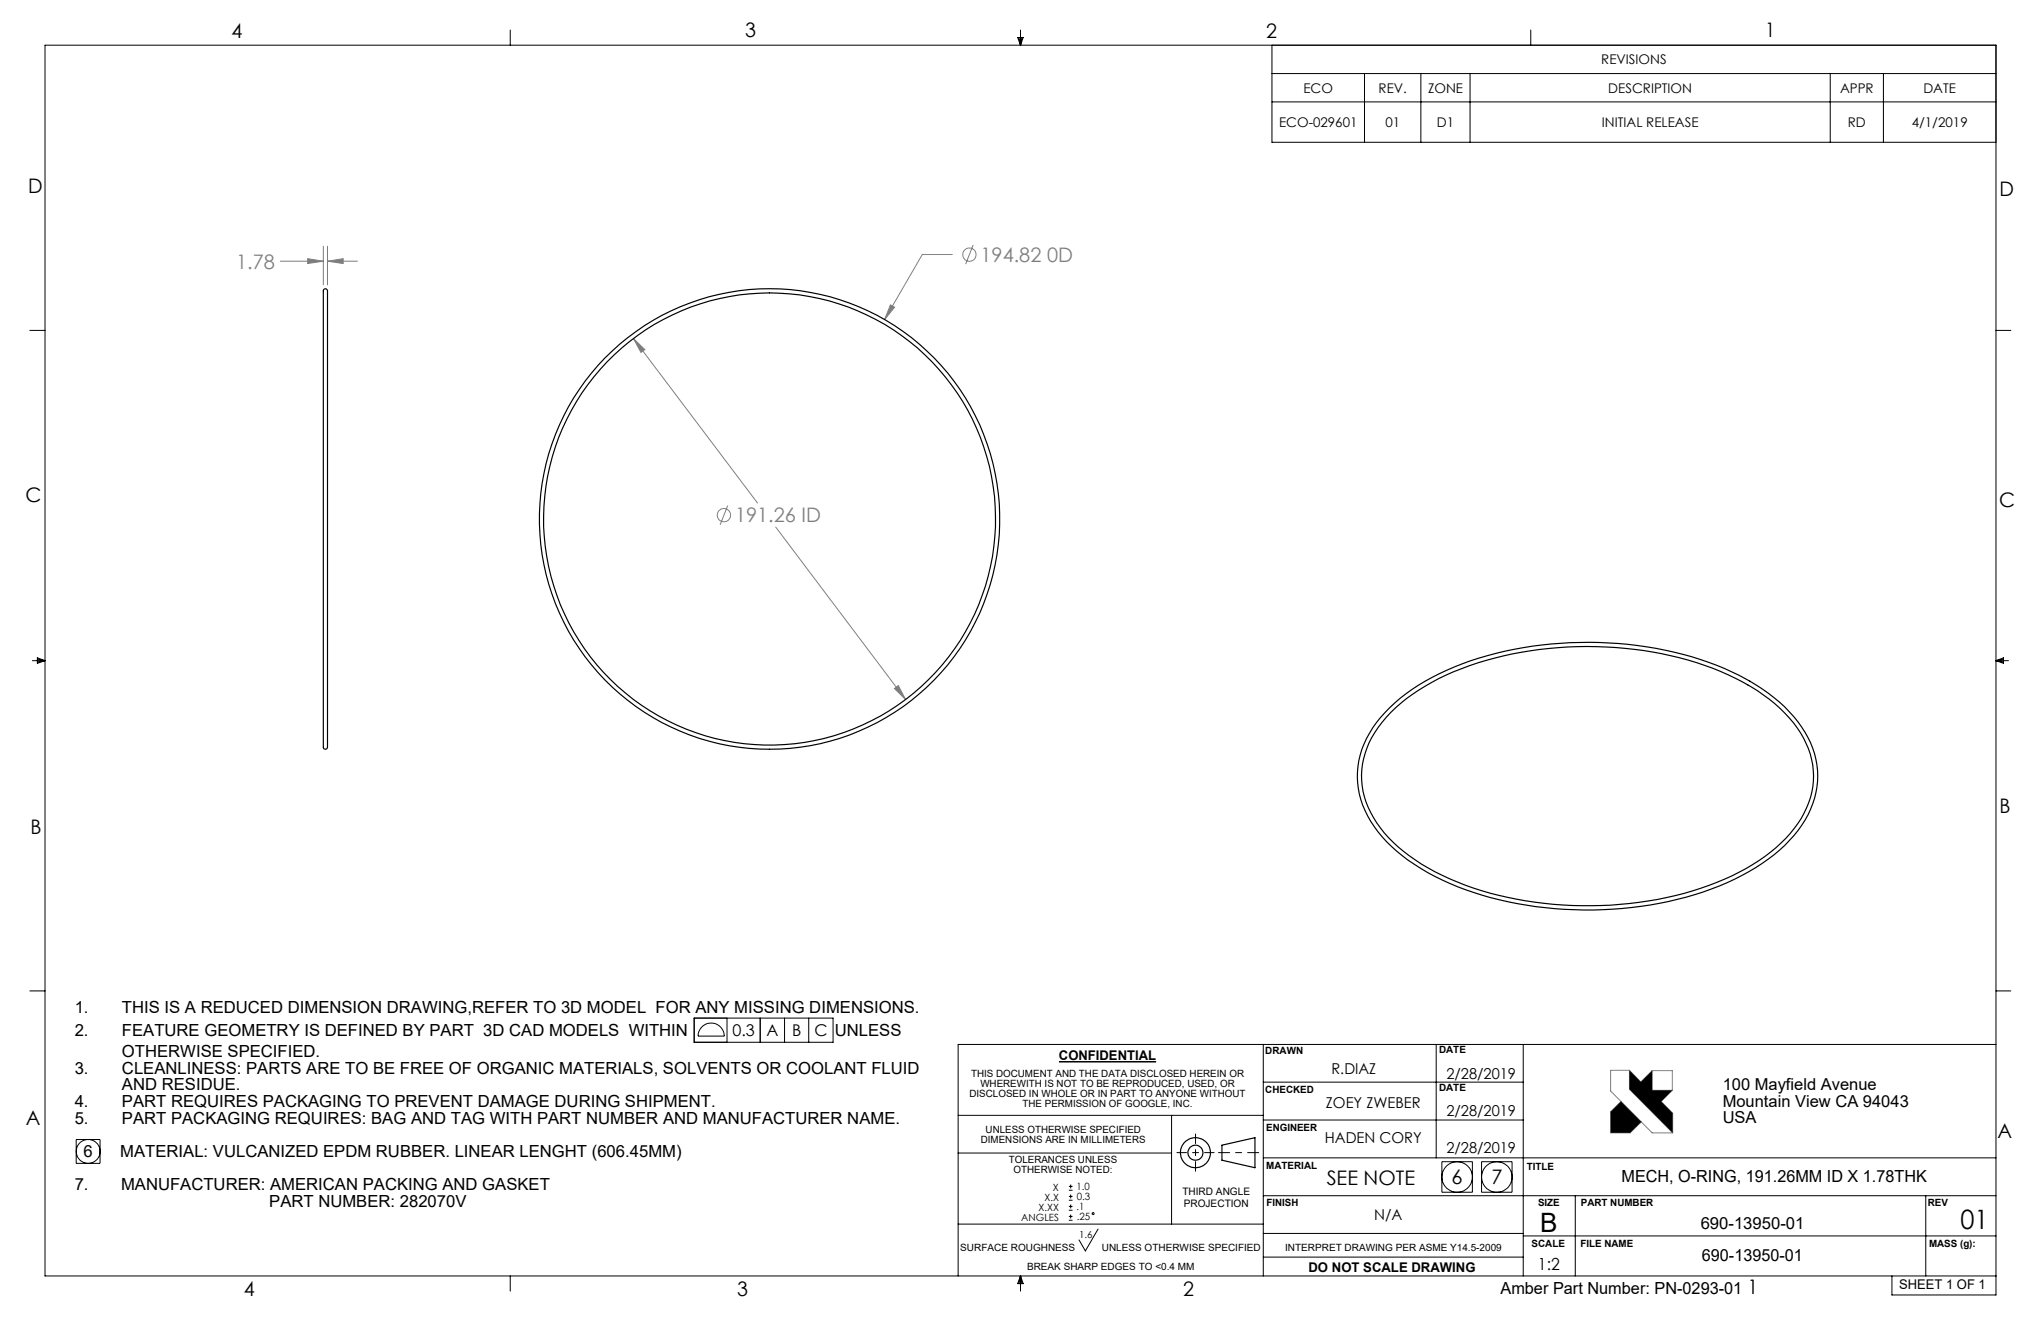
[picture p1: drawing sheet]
<svg xmlns="http://www.w3.org/2000/svg" width="432mm" height="279mm" viewBox="0 0 432 279" stroke-linecap="round" stroke-linejoin="round" font-family="sans-serif">
<g fill="none" stroke="#000" stroke-width=".25">
<path d="M258.5 242.2l7-1.6v6.4l-7-1.6z"/>
<circle cx="252.9" cy="243.8" r="1.59"/>
<circle cx="252.9" cy="243.8" r="3.2"/>
</g>
<path d="M257.8 243.8h8.5" fill="none" stroke="#000" stroke-width=".21" stroke-dasharray="15.2 1.3 1.3 1.3" stroke-dashoffset="12.9"/>
<path d="M252.9 239.9v7.8M249 243.8h7.9" fill="none" stroke="#000" stroke-width=".21" stroke-dasharray="15.2 1.3 1.3 1.3" stroke-dashoffset="13.2"/>
<g fill="none" stroke="#000" stroke-width=".21">
<path d="M107.9 6.3v3.3M215.3 7.9h1.2l-.6 1.7zM215.6 7.9l.3 1.7M215.9 6.3v3.3M216.2 7.9l-.3 1.7M269.1 9.6v20.5h153.2M269.1 15.6h153.2M288.7 15.6v14.5M300.6 15.6v14.5M311 15.6v14.5M323.9 6.3v3.3M387.2 15.6v14.5"/>
<path d="M398.5 15.6v14.5M269.1 21.6h153.2M6.3 69.9h3.2M422.3 69.9h3.1M6.8 139.7h2.7M7.9 139.1l1.6 .6-1.6 .6zM7.9 139.4l1.6 .3M9.5 139.7l-1.6 .3M422.3 139.7h2.6M422.3 139.7l1.6 .3M422.3 139.7l1.6-.6v1.2zM423.9 139.4l-1.6 .3"/>
<path d="M6.3 209.6h3.2M146.9 215.3h29.3v5.2h-29.3zM148.7 217a2.8 2.8 0 0 1 2.9-.4 2.8 2.8 0 0 1 1.6 2.5h-5.5a3 3 0 0 1 1-2.1zM153.8 215.3v5.2M160.8 215.3v5.2M166 215.3v5.2M171.1 215.3v5.2M422.3 209.6h3.1M202.7 235.9h64.6M247.9 235.9v23M267.3 236.9h55M267.3 228.9h55"/>
<path d="M267.3 220.9v49M303.8 220.9v24M322.3 220.9v49M422.3 220.9h-219.6v49M16.1 241h5.1v5.1h-5.1zM202.7 243.9h45.2M202.7 258.9h64.6M226.1 251.7h.8M226.1 250.9h.8M226.1 253.9h.8M226.1 253h.8M226.1 256h.8"/>
<path d="M226.1 255.2h.8M226.1 258.1h.8M226.1 257.3h.8M226.5 250.5v.9M226.5 252.7v.8M226.5 254.8v.8M226.5 256.9v.8M232.3 260l-2.7 4.6-1.3-2.3M267.3 252.9h155M267.3 244.9h155M305 245.7h6.5v6.5h-6.5zM313.4 245.7h6.5v6.5h-6.5z"/>
<path d="M333.3 252.9v17M407.4 252.9v17M107.9 269.9v3.2M215.9 269.9v3.2M215.9 269.9l.6 1.6h-1.2zM215.9 269.9l-.3 1.6M215.9 269.9l.3 1.6M267.3 260.9h55M267.3 265.9h55M322.3 261.4h100M400.3 269.9v4h22v-264.3h-412.8v260.3h412.8"/>
<circle cx="18.6" cy="243.5" r="2.52"/>
<circle cx="231.3" cy="256.7" r=".19"/>
<circle cx="308.3" cy="248.9" r="3.2"/>
<circle cx="316.7" cy="248.9" r="3.2"/>
</g>
<g fill="none" stroke="#808080" stroke-width=".21">
<path d="M59.3 55.2h9.1M65.1 54.7l3.3 .5-3.3 .5zM68.4 52.1v8.2M69.3 55.2l3.3-.5v1zM69.3 52.1v8.2M69.3 55.2h6.3M201.5 53.8h-6.4l-8 13.8M205.9 51.8l-1.6 4.1M134 71.6l2.4 2.3-.8 .6zM134 71.6l26.3 34.8M188.4 64.5l.9 .5-2.2 2.6zM154 106.9l-1.6 4.1"/>
<path d="M164.1 111.5l27.5 36.5M189.2 145.6l.8-.6 1.6 3zM342.9 233l-2.2 2.2v4.4h4.2l2.3-2.3M344.7 226.4h-4v4.4l8.8 8.8h4.4M344.7 226.4v4l9.2 9.2M344.7 226.4l2.4 2.4 2.4-2.4M349.5 226.4h4.3v4.2M349.5 226.4v4.2h4.3M353.8 230.6l-2.4 2.4 2.5 2.4v4.2"/>
<circle cx="205.1" cy="53.9" r="1.42"/>
<circle cx="153.1" cy="109" r="1.41"/>
</g>
<path d="M340.7 235.2v4.4h4.2l2.3-2.3-4.3-4.3zM344.7 226.4v4l9.2 9.2v-4.2l-2.5-2.4 2.4-2.4h-4.3v-4.2l-2.4 2.4z" fill-rule="evenodd" fill="#000"/>
<path d="M224 224.6h20.6" fill="none" stroke="#000" stroke-width=".32"/>
<path d="M189.2 145.6l2.4 2.4-1.6-3zM134 71.6l1.6 2.9 .8-.6zM188.4 64.5l-1.3 3.1 2.2-2.6zM69.3 55.2l3.3-.5v1zM65.1 54.7l3.3 .5-3.3 .5z" fill="#808080"/>
<g fill="none" stroke="#000" stroke-width=".25">
<path d="M68.5 61.2a.55 .55 0 0 1 .7 .1 .55 .55 0 0 1 .1 .6v94.9a1.54 1.54 0 0 1-.3 1.6 .57 .57 0 0 1-.6-.8zM294 149.7a49 49 0 0 1 22.5-11.5 80.3 80.3 0 0 1 46.6 2.5 42.1 42.1 0 0 1 16.4 10.9 18.2 18.2 0 0 1 4.4 17.2 25.5 25.5 0 0 1-11.1 13.8 61.8 61.8 0 0 1-27.6 9.3 76.3 76.3 0 0 1-40.2-5.8 35.1 35.1 0 0 1-15-12.4 17.8 17.8 0 0 1 1.2-20.8zM294.3 150.7a46.8 46.8 0 0 1 20-11 78.6 78.6 0 0 1 49.7 2.3 37.8 37.8 0 0 1 16.2 12 16.9 16.9 0 0 1-.6 21.2 39.5 39.5 0 0 1-18.1 12.1 79.1 79.1 0 0 1-51.5-.1 41.3 41.3 0 0 1-17.2-11.1 17.9 17.9 0 0 1-4.5-14.5 20.2 20.2 0 0 1 6-10.9z"/>
<circle cx="162.8" cy="109.8" r="48.7"/>
<circle cx="162.8" cy="109.8" r="47.8"/>
</g>
<g font-size="5.6">
<text x="325.9" y="260.6">B</text>
<text x="414.8" y="260">01</text>
</g>
<g font-size="4.2">
<text x="49" y="8.1">4</text>
<text x="157.6" y="7.8">3</text>
<text x="267.9" y="8.1">2</text>
<text x="373.5" y="7.7">1</text>
<text x="6" y="40.7">D</text>
<text x="423" y="41.5">D</text>
<text x="5.4" y="106.2">C</text>
<text x="422.9" y="107.2">C</text>
<text x="423" y="172.1">B</text>
<text x="6.5" y="176.3">B</text>
<text x="5.5" y="238">A</text>
<text x="422.6" y="240.8">A</text>
<text x="280.7" y="250.5">SEE NOTE</text>
<text x="307.1" y="250.4">6</text>
<text x="315.5" y="250.4">7</text>
<text x="51.6" y="274.1">4</text>
<text x="155.9" y="274.2">3</text>
<text x="250.3" y="274.2">2</text>
<text x="369.8" y="273.8">1</text>
</g>
<g font-size="4.2" fill="#808080">
<text x="49.9" y="56.8">1.78</text>
<text x="207.4" y="55.4">194.82 0D</text>
<text x="155.5" y="110.5">191.26 ID</text>
</g>
<g font-size="3.5">
<text x="15.8" y="214.2">1.</text>
<text x="25.8" y="214.2">THIS IS A REDUCED DIMENSION DRAWING,REFER TO 3D MODEL FOR ANY MISSING DIMENSIONS.</text>
<text x="15.8" y="219.1">2.</text>
<text x="25.8" y="219.1">FEATURE GEOMETRY IS DEFINED BY PART 3D CAD MODELS WITHIN</text>
<text x="176.6" y="219.1">UNLESS</text>
<text x="15.8" y="227.1">3.</text>
<text x="25.8" y="223.5">OTHERWISE SPECIFIED.</text>
<text x="25.8" y="227.1">CLEANLINESS: PARTS ARE TO BE FREE OF ORGANIC MATERIALS, SOLVENTS OR COOLANT FLUID</text>
<text x="25.8" y="230.6">AND RESIDUE.</text>
<text x="364.5" y="230.5">100 Mayfield Avenue</text>
<text x="15.8" y="234.1">4.</text>
<text x="15.8" y="237.6">5.</text>
<text x="25.8" y="234.1">PART REQUIRES PACKAGING TO PREVENT DAMAGE DURING SHIPMENT.</text>
<text x="25.8" y="237.6">PART PACKAGING REQUIRES: BAG AND TAG WITH PART NUMBER AND MANUFACTURER NAME.</text>
<text x="364.5" y="234.1">Mountain View CA 94043</text>
<text x="364.5" y="237.6">USA</text>
<text x="17.7" y="244.6">6</text>
<text x="25.4" y="244.7">MATERIAL: VULCANIZED EPDM RUBBER. LINEAR LENGHT (606.45MM)</text>
<text x="15.8" y="251.8">7.</text>
<text x="25.6" y="251.8">MANUFACTURER: AMERICAN PACKING AND GASKET</text>
<text x="343.1" y="250">MECH, O-RING, 191.26MM ID X 1.78THK</text>
<text x="57" y="255.3">PART NUMBER: 282070V</text>
<text x="359.8" y="259.9">690-13950-01</text>
<text x="325.4" y="268.7">1:2</text>
<text x="360.1" y="266.6">690-13950-01</text>
<text x="317.4" y="273.7">Amber Part Number: PN-0293-01</text>
</g>
<g font-size="3.4">
<text x="155" y="219.2">0.3</text>
<text x="162.2" y="219.2">A</text>
<text x="167.6" y="219.2">B</text>
<text x="172.3" y="219.2">C</text>
</g>
<g font-size="3.2">
<text x="281.7" y="227.1">R.DIAZ</text>
<text x="306" y="228.2">2/28/2019</text>
<text x="280.5" y="234.3">ZOEY ZWEBER</text>
<text x="306" y="236.1">2/28/2019</text>
<text x="280.3" y="241.8">HADEN CORY</text>
<text x="306" y="244">2/28/2019</text>
<text x="290.7" y="258.1">N/A</text>
</g>
<g font-size="2.8">
<text x="338.8" y="13.6">REVISIONS</text>
<text x="275.8" y="19.6">ECO</text>
<text x="291.7" y="19.6">REV.</text>
<text x="302.1" y="19.6">ZONE</text>
<text x="340.3" y="19.6">DESCRIPTION</text>
<text x="389.3" y="19.6">APPR</text>
<text x="406.9" y="19.6">DATE</text>
<text x="270.6" y="26.9">ECO-029601</text>
<text x="293.1" y="26.9">01</text>
<text x="304" y="26.9">D1</text>
<text x="338.9" y="26.9">INITIAL RELEASE</text>
<text x="390.9" y="26.9">RD</text>
<text x="404.4" y="26.9">4/1/2019</text>
<text x="224" y="224.3">CONFIDENTIAL</text>
<text x="276.8" y="269">DO NOT SCALE DRAWING</text>
<text x="401.8" y="272.7">SHEET 1 OF 1</text>
</g>
<g font-size="2.2">
<text x="250.1" y="252.7">THIRD ANGLE</text>
<text x="250.4" y="255.3">PROJECTION</text>
</g>
<g font-size="2.1">
<text x="205.4" y="227.9">THIS DOCUMENT AND THE DATA DISCLOSED HEREIN OR</text>
<text x="267.7" y="223">DRAWN</text>
<text x="304.5" y="222.8">DATE</text>
<text x="205.1" y="232.1">DISCLOSED IN WHOLE OR IN PART TO ANYONE WITHOUT</text>
<text x="207.4" y="230">WHEREWITH IS NOT TO BE REPRODUCED, USED, OR</text>
<text x="267.7" y="231.1">CHECKED</text>
<text x="304.5" y="230.8">DATE</text>
<text x="208.5" y="239.6">UNLESS OTHERWISE SPECIFIED</text>
<text x="216.3" y="234.2">THE PERMISSION OF GOOGLE, INC.</text>
<text x="267.9" y="239.2">ENGINEER</text>
<text x="207.5" y="241.7">DIMENSIONS ARE IN MILLIMETERS</text>
<text x="213.4" y="246">TOLERANCES UNLESS</text>
<text x="214.4" y="248.1">OTHERWISE NOTED:</text>
<text x="222.8" y="251.8">X</text>
<text x="227.8" y="251.7">1.0</text>
<text x="267.9" y="247.1">MATERIAL</text>
<text x="323" y="247.4">TITLE</text>
<text x="219.7" y="256">X.XX</text>
<text x="221" y="253.9">X.X</text>
<text x="227.8" y="256">.1</text>
<text x="227.8" y="253.8">0.3</text>
<text x="267.9" y="255.1">FINISH</text>
<text x="325.4" y="255">SIZE</text>
<text x="334.4" y="255">PART NUMBER</text>
<text x="407.9" y="255">REV</text>
<text x="216.1" y="258.2">ANGLES</text>
<text x="227.8" y="258.1">.25</text>
<text x="228.3" y="261.8">1.6</text>
<text x="324" y="263.7">SCALE</text>
<text x="334.4" y="263.7">FILE NAME</text>
<text x="408.1" y="263.7">MASS (g):</text>
<text x="203.2" y="264.5">SURFACE ROUGHNESS</text>
<text x="217.3" y="268.6">BREAK SHARP EDGES TO &lt;0.4 MM</text>
<text x="233.1" y="264.5">UNLESS OTHERWISE SPECIFIED</text>
<text x="271.9" y="264.5">INTERPRET DRAWING PER ASME Y14.5-2009</text>
</g>
</svg>
